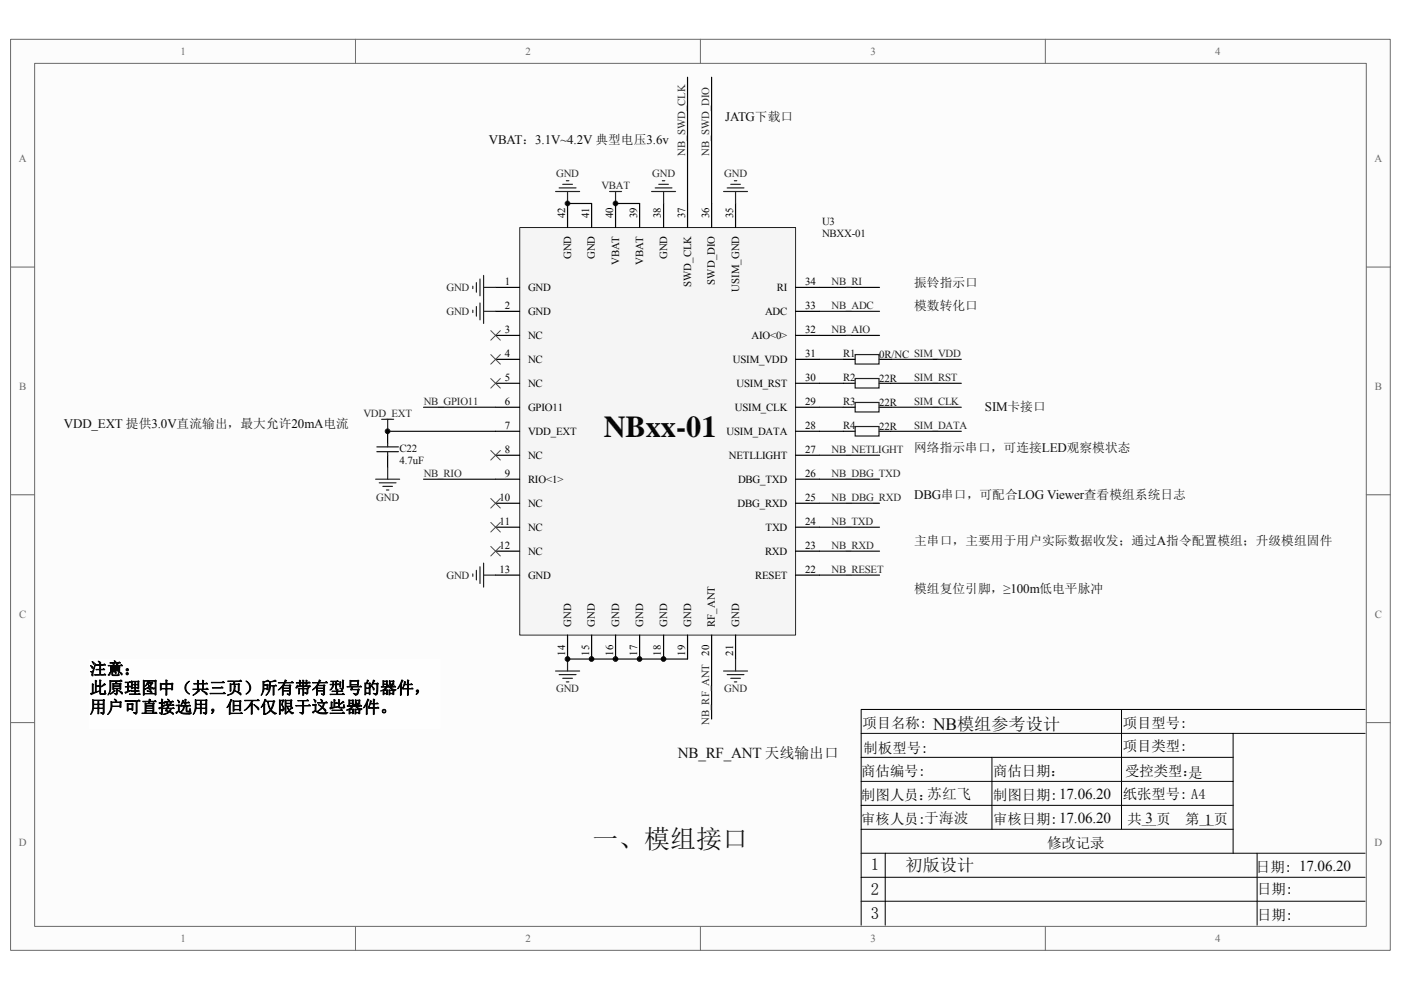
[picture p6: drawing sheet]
<svg xmlns="http://www.w3.org/2000/svg" width="297mm" height="210mm" viewBox="0 0 297 210" stroke-linecap="round" stroke-linejoin="round" font-family="sans-serif">
<path d="M2.3 8.4h292.5v193.2h-292.5z" fill="#fcfcfc"/>
<path d="M2.2 8.3h292.6v193.3h-292.6z" fill="none" stroke="#6a6a6a" stroke-width=".21"/>
<path d="M7.4 13.5h282.3v183h-282.3z" fill="#fcfcfc"/>
<g fill="none" stroke="#6a6a6a" stroke-width=".21">
<path d="M7.3 13.4h282.4v183.1h-282.4zM75.4 8.3v5.1M148.5 8.3v5.1M221.6 8.3v5.1M2.2 56.6h5.1M289.7 56.6h5.1M2.2 104.9h5.1M289.7 104.9h5.1M2.2 153.3h5.1M289.7 153.3h5.1M75.4 196.5v5.1M148.5 196.5v5.1"/>
<path d="M221.6 196.5v5.1"/>
</g>
<g fill="none" stroke="#000" stroke-width=".21">
<path d="M182.6 155.6h106.8M237.8 150.5v25.4M261.4 155.6v25.4M289.4 150.5h-106.8v45.7M182.6 170.8h78.8M182.6 160.6h78.8M182.6 165.7h78.8M182.6 175.9h78.8M210.3 160.6v15.3M182.6 186.1h106.8M182.6 191.2h106.8M182.6 181h106.8"/>
<path d="M187.7 181v15.2M266.5 181v15.2"/>
</g>
<path d="M110.2 48.3h58.5v86.4h-58.5z" fill="#f5f5f5"/>
<path d="M110.2 48.3h58.5v86.4h-58.5z" fill="none" stroke="#262626" stroke-width=".21"/>
<g fill="none" stroke="#000" stroke-width=".25">
<path d="M120.3 43.2v5M125.4 43.2v5M130.5 43.2v5M135.6 43.2v5M140.7 43.2v5M145.8 43.2v5M150.9 43.2v5M156 43.2v5M105.1 61h5.1M105.1 66h5.1M105.1 71.1h5.1M105.1 76.2h5.1"/>
<path d="M168.7 61h5.1M168.7 66h5.1M168.7 71.1h5.1M168.7 76.2h5.1M178.8 76.2h2.5M186.4 76.2h2.6M82.2 91.5v2.5M82.2 96.6v2.5M105.1 81.3h5.1M105.1 86.4h5.1M105.1 91.5h5.1M105.1 96.6h5.1"/>
<path d="M168.7 81.3h5.1M168.7 86.4h5.1M168.7 91.5h5.1M168.7 96.6h5.1M178.8 81.3h2.5M178.8 86.4h2.5M178.8 91.5h2.5M186.4 81.3h2.6M186.4 86.4h2.6M186.4 91.5h2.6M105.1 101.6h5.1M105.1 106.7h5.1"/>
<path d="M105.1 111.8h5.1M105.1 116.9h5.1M168.7 101.6h5.1M168.7 106.7h5.1M168.7 111.8h5.1M168.7 116.9h5.1M105.1 122h5.1M120.3 134.7v5.1M125.4 134.7v5.1M130.5 134.7v5.1M135.6 134.7v5.1M140.7 134.7v5.1"/>
<path d="M145.8 134.7v5.1M150.9 134.7v5.1M156 134.7v5.1M168.7 122h5.1"/>
</g>
<path d="M181.3 75.2h5.1v2h-5.1zM79.9 95.8h4.6M79.9 94.8h4.6M82.2 94v.8M82.2 95.8v.8M181.3 80.3h5.1v2h-5.1zM181.3 85.4h5.1v2h-5.1zM181.3 90.5h5.1v2h-5.1z" fill="none" stroke="#1c1c1c" stroke-width=".25"/>
<g fill="none" stroke="#262626" stroke-width=".25">
<path d="M118.6 39.9h3.5M119.3 39.1h2.1M120.1 38.3h.5M138.9 39.9h3.6M139.7 39.1h2M140.4 38.3h.5M154.2 39.9h3.5M154.9 39.1h2.1M155.7 38.3h.5M101 59.9v2.1M101.8 59.2v3.5M102.5 58.4v10.2"/>
<path d="M117.8 40.6h5.1M120.3 40.6v2.6M129.2 40.6h2.6M130.5 40.6v2.6M138.2 40.6h5M140.7 40.6v2.6M153.4 40.6h5.1M156 40.6v2.6M100.2 60.7v.5M100.2 65.8v.5M101 65v2.1M101.8 64.3v3.5"/>
<path d="M102.5 61h2.6M102.5 66h2.6M80.9 88.9h2.6M82.2 88.9v2.6M82.2 99.1v2.5M79.6 101.6h5.1M80.4 102.4h3.6M81.2 103.2h2M81.9 103.9h.5M102.5 119.4v5.1M100.2 121.7v.5M101 121v2"/>
<path d="M101.8 120.2v3.6M102.5 122h2.6M120.3 139.8v2.5M156 139.8v2.5M117.8 142.3h5.1M118.6 143.1h3.5M119.3 143.9h2.1M120.1 144.6h.5M153.4 142.3h5.1M154.2 143.1h3.5M154.9 143.9h2.1M155.7 144.6h.5"/>
</g>
<g fill="none" stroke="#0e0e0e" stroke-width=".25">
<path d="M145.8 16.4v26.8M150.9 16.4v26.8M120.3 43.2h5.1M130.5 43.2h5.1M173.8 76.2h5M173.8 71.1h12.7M173.8 66h12.7M173.8 61h12.7M189 76.2h14.8M82.2 91.5h22.9M89.8 86.4h15.3M173.8 91.5h5"/>
<path d="M173.8 81.3h5M173.8 86.4h5M173.8 96.6h12.7M189 91.5h14.8M189 81.3h14.8M189 86.4h14.8M89.8 101.6h15.3M173.8 101.6h12.7M173.8 116.9h12.7M173.8 111.8h12.7M173.8 106.7h12.7M120.3 139.8h25.5"/>
<path d="M150.9 139.8v12.7M173.8 122h12.7"/>
</g>
<g fill="none" stroke="#4c4c4c" stroke-width=".21">
<path d="M104.1 70.1l2 2.1M104.1 75.2l2 2M106.1 70.1l-2 2.1M106.1 75.2l-2 2M104.1 80.3l2 2M104.1 95.5l2 2.1M106.1 80.3l-2 2M106.1 95.5l-2 2.1M104.1 105.7l2 2.1M104.1 110.8l2 2M104.1 115.9l2 2M106.1 105.7l-2 2.1"/>
<path d="M106.1 110.8l-2 2M106.1 115.9l-2 2"/>
</g>
<path d="M19.1 139.8h74.2v14.7h-74.2z" fill="#fefefe"/>
<path d="M19 139.8h74.3v14.7h-74.3z" fill="none" stroke="#fefefe" stroke-width=".21"/>
<g fill="#0e0e0e" stroke="#0e0e0e" stroke-width=".21">
<circle cx="82.2" cy="91.5" r=".5"/>
<circle cx="120.3" cy="139.8" r=".49"/>
<circle cx="120.3" cy="43.2" r=".49"/>
<circle cx="125.4" cy="139.8" r=".5"/>
<circle cx="130.5" cy="139.8" r=".49"/>
<circle cx="130.5" cy="43.2" r=".49"/>
<circle cx="135.6" cy="139.8" r=".49"/>
<circle cx="140.7" cy="139.8" r=".5"/>
</g>
<text font-size="6.4" fill="#0e0e0e" x="128" y="92.6">NBxx-01</text>
<text font-size="5.5" fill="#0e0e0e" x="125.6" y="179.8">一、模组接口</text>
<text font-size="3.7" fill="#0e0e0e" x="197.9" y="154.8">NB模组参考设计</text>
<g font-size="3.6">
<text x="19" y="143.1">注意：</text>
<text x="19" y="147.2">此原理图中（共三页）所有带有型号的器件，</text>
<text x="19" y="151.2">用户可直接选用，但不仅限于这些器件。</text>
<text x="184.6" y="184.6">1</text>
<text x="184.6" y="189.9">2</text>
<text x="184.6" y="195">3</text>
</g>
<text font-size="3.6" fill="#0e0e0e" x="192" y="184.8">初版设计</text>
<g font-size="3.2" fill="#0e0e0e">
<text x="143.7" y="160.8">NB_RF_ANT 天线输出口</text>
<text x="242.9" y="174.6">3</text>
<text x="255.4" y="174.9">1</text>
</g>
<g font-size="3.1">
<text x="182.9" y="154.4">项目名称:</text>
<text x="238.1" y="154.4">项目型号:</text>
<text x="183.1" y="159.7">制板型号:</text>
<text x="238.1" y="159.2">项目类型:</text>
<text x="182.6" y="164.7">商估编号:</text>
<text x="210.6" y="164.7">商估日期：</text>
<text x="238.6" y="164.7">受控类型：</text>
<text x="182.6" y="169.8">制图人员：苏红飞</text>
<text x="210.6" y="169.8">制图日期:17.06.20</text>
<text x="238.1" y="169.4">纸张型号: A4</text>
<text x="182.6" y="174.8">审核人员:于海波</text>
<text x="210.6" y="174.8">审核日期:17.06.20</text>
<text x="222" y="179.8">修改记录</text>
<text x="239.1" y="174.7">共__页</text>
<text x="251.2" y="174.7">第__页</text>
<text x="266.3" y="184.9">日期: 17.06.20</text>
<text x="266.5" y="189.7">日期:</text>
<text x="266.5" y="195.1">日期:</text>
</g>
<text font-size="3.1" fill="#0e0e0e" x="251.9" y="165">是</text>
<g font-size="2.8" fill="#0e0e0e">
<text x="153.8" y="25.8">JATG下载口</text>
<text x="103.7" y="30.6">VBAT：3.1V~4.2V 典型电压3.6v</text>
<text x="208.8" y="87.2">SIM卡接口</text>
<text x="13.5" y="90.7">VDD_EXT 提供3.0V直流输出，最大允许20mA电流</text>
<text x="193.8" y="105.9">DBG串口，可配合LOG Viewer查看模组系统日志</text>
</g>
<g font-size="2.7" fill="#0e0e0e">
<text x="193.8" y="60.8">振铃指示口</text>
<text x="193.8" y="65.8">模数转化口</text>
<text x="193.8" y="95.8">网络指示串口，可连接LED观察模状态</text>
<text x="193.8" y="115.7">主串口，主要用于用户实际数据收发；通过A指令配置模组；升级模组固件</text>
<text x="193.8" y="125.9">模组复位引脚，≥100m低电平脉冲</text>
</g>
<g font-size="2.3" fill="#696969">
<text x="38.3" y="11.6">1</text>
<text x="111.4" y="11.6">2</text>
<text x="184.5" y="11.6">3</text>
<text x="257.7" y="11.6">4</text>
<text x="4" y="34.5">A</text>
<text x="291.4" y="34.5">A</text>
<text x="4" y="82.8">B</text>
<text x="291.5" y="82.8">B</text>
<text x="4" y="131.1">C</text>
<text x="291.5" y="131.1">C</text>
<text x="4" y="179.4">D</text>
<text x="291.4" y="179.4">D</text>
<text x="38.3" y="199.8">1</text>
<text x="111.4" y="199.8">2</text>
<text x="184.5" y="199.8">3</text>
<text x="257.7" y="199.8">4</text>
</g>
<g font-size="2.3" fill="#262626">
<text x="145.2" y="33" transform="rotate(-90 145.2 33)">NB_SWD_CLK</text>
<text x="150.3" y="33" transform="rotate(-90 150.3 33)">NB_SWD_DIO</text>
<text x="117.9" y="37.6">GND</text>
<text x="127.5" y="40.1">VBAT</text>
<text x="138.3" y="37.6">GND</text>
<text x="153.5" y="37.6">GND</text>
<text x="94.7" y="61.7">GND</text>
<text x="176.3" y="65.5">NB_ADC</text>
<text x="176.3" y="60.5">NB_RI</text>
<text x="94.7" y="66.8">GND</text>
<text x="176.3" y="70.6">NB_AIO</text>
<text x="193.8" y="80.8">SIM_RST</text>
<text x="77.1" y="88.4">VDD_EXT</text>
<text x="89.8" y="85.9">NB_GPIO11</text>
<text x="193.8" y="85.9">SIM_CLK</text>
<text x="193.8" y="91">SIM_DATA</text>
<text x="89.8" y="101.1">NB_RIO</text>
<text x="176.3" y="96.1">NB_NETLIGHT</text>
<text x="176.3" y="101.1">NB_DBG_TXD</text>
<text x="79.8" y="106.2">GND</text>
<text x="176.3" y="106.2">NB_DBG_RXD</text>
<text x="176.3" y="111.3">NB_TXD</text>
<text x="176.3" y="116.4">NB_RXD</text>
<text x="94.7" y="122.7">GND</text>
<text x="176.3" y="121.5">NB_RESET</text>
<text x="117.9" y="146.9">GND</text>
<text x="153.5" y="146.9">GND</text>
<text x="150.3" y="153.8" transform="rotate(-90 150.3 153.8)">NB_RF_ANT</text>
</g>
<g font-size="2.3">
<text x="119.8" y="46.2" transform="rotate(-90 119.8 46.2)">42</text>
<text x="124.9" y="46.2" transform="rotate(-90 124.9 46.2)">41</text>
<text x="130" y="46.2" transform="rotate(-90 130 46.2)">40</text>
<text x="135.1" y="46.2" transform="rotate(-90 135.1 46.2)">39</text>
<text x="140.1" y="46.2" transform="rotate(-90 140.1 46.2)">38</text>
<text x="145.2" y="46.2" transform="rotate(-90 145.2 46.2)">37</text>
<text x="150.3" y="46.2" transform="rotate(-90 150.3 46.2)">36</text>
<text x="155.4" y="46.2" transform="rotate(-90 155.4 46.2)">35</text>
<text x="121.1" y="55" transform="rotate(-90 121.1 55)">GND</text>
<text x="126.1" y="55" transform="rotate(-90 126.1 55)">GND</text>
<text x="131.3" y="56.3" transform="rotate(-90 131.3 56.3)">VBAT</text>
<text x="136.3" y="56.3" transform="rotate(-90 136.3 56.3)">VBAT</text>
<text x="141.4" y="55" transform="rotate(-90 141.4 55)">GND</text>
<text x="107" y="60.5">1</text>
<text x="107" y="65.5">2</text>
<text x="111.9" y="61.7">GND</text>
<text x="146.5" y="60.9" transform="rotate(-90 146.5 60.9)">SWD_CLK</text>
<text x="151.6" y="60.3" transform="rotate(-90 151.6 60.3)">SWD_DIO</text>
<text x="156.7" y="61.8" transform="rotate(-90 156.7 61.8)">USIM_GND</text>
<text x="164.7" y="61.7">RI</text>
<text x="170.7" y="60.5">34</text>
<text x="170.7" y="65.5">33</text>
<text x="107" y="70.6">3</text>
<text x="111.9" y="66.8">GND</text>
<text x="111.9" y="71.9">NC</text>
<text x="159.3" y="71.9">AIO&lt;0&gt;</text>
<text x="162.2" y="66.8">ADC</text>
<text x="170.7" y="70.6">32</text>
<text x="107" y="75.7">4</text>
<text x="111.9" y="77">NC</text>
<text x="155.4" y="77">USIM_VDD</text>
<text x="170.7" y="75.7">31</text>
<text x="107" y="80.8">5</text>
<text x="111.9" y="82.1">NC</text>
<text x="156.2" y="82.1">USIM_RST</text>
<text x="170.7" y="80.8">30</text>
<text x="107" y="85.9">6</text>
<text x="111.9" y="87.1">GPIO11</text>
<text x="155.8" y="87.1">USIM_CLK</text>
<text x="170.7" y="85.9">29</text>
<text x="107" y="91">7</text>
<text x="111.9" y="92.2">VDD_EXT</text>
<text x="154" y="92.2">USIM_DATA</text>
<text x="170.7" y="91">28</text>
<text x="107" y="96.1">8</text>
<text x="107" y="101.1">9</text>
<text x="111.9" y="97.3">NC</text>
<text x="154.6" y="97.3">NETLLIGHT</text>
<text x="170.7" y="101.1">26</text>
<text x="170.7" y="96.1">27</text>
<text x="105.9" y="106.2">10</text>
<text x="111.9" y="102.4">RIO&lt;1&gt;</text>
<text x="111.9" y="107.5">NC</text>
<text x="156.4" y="107.5">DBG_RXD</text>
<text x="156.5" y="102.4">DBG_TXD</text>
<text x="170.7" y="106.2">25</text>
<text x="105.9" y="111.3">11</text>
<text x="111.9" y="112.6">NC</text>
<text x="162.3" y="112.6">TXD</text>
<text x="170.7" y="111.3">24</text>
<text x="105.9" y="116.4">12</text>
<text x="111.9" y="117.7">NC</text>
<text x="162.2" y="117.7">RXD</text>
<text x="170.7" y="116.4">23</text>
<text x="105.9" y="121.5">13</text>
<text x="111.9" y="122.7">GND</text>
<text x="160.1" y="122.7">RESET</text>
<text x="170.7" y="121.5">22</text>
<text x="121.1" y="132.9" transform="rotate(-90 121.1 132.9)">GND</text>
<text x="126.1" y="132.9" transform="rotate(-90 126.1 132.9)">GND</text>
<text x="131.3" y="132.9" transform="rotate(-90 131.3 132.9)">GND</text>
<text x="136.3" y="132.9" transform="rotate(-90 136.3 132.9)">GND</text>
<text x="141.4" y="132.9" transform="rotate(-90 141.4 132.9)">GND</text>
<text x="146.5" y="132.9" transform="rotate(-90 146.5 132.9)">GND</text>
<text x="151.6" y="132.9" transform="rotate(-90 151.6 132.9)">RF_ANT</text>
<text x="156.7" y="132.9" transform="rotate(-90 156.7 132.9)">GND</text>
<text x="119.8" y="139" transform="rotate(-90 119.8 139)">14</text>
<text x="124.9" y="139" transform="rotate(-90 124.9 139)">15</text>
<text x="130" y="139" transform="rotate(-90 130 139)">16</text>
<text x="135.1" y="139" transform="rotate(-90 135.1 139)">17</text>
<text x="140.1" y="139" transform="rotate(-90 140.1 139)">18</text>
<text x="145.2" y="139" transform="rotate(-90 145.2 139)">19</text>
<text x="150.3" y="139" transform="rotate(-90 150.3 139)">20</text>
<text x="155.4" y="139" transform="rotate(-90 155.4 139)">21</text>
</g>
<g font-size="2.3" fill="#0e0e0e">
<text x="174.3" y="47.7">U3</text>
<text x="174.3" y="50.3">NBXX-01</text>
<text x="178.8" y="75.7">R1</text>
<text x="186.4" y="75.8">0R/NC SIM_VDD</text>
<text x="178.8" y="80.8">R2</text>
<text x="186.4" y="81">22R</text>
<text x="178.8" y="85.9">R3</text>
<text x="186.4" y="86.1">22R</text>
<text x="84.7" y="95.8">C22</text>
<text x="178.8" y="91">R4</text>
<text x="186.4" y="91.2">22R</text>
<text x="84.7" y="98.3">4.7uF</text>
</g>
</svg>
